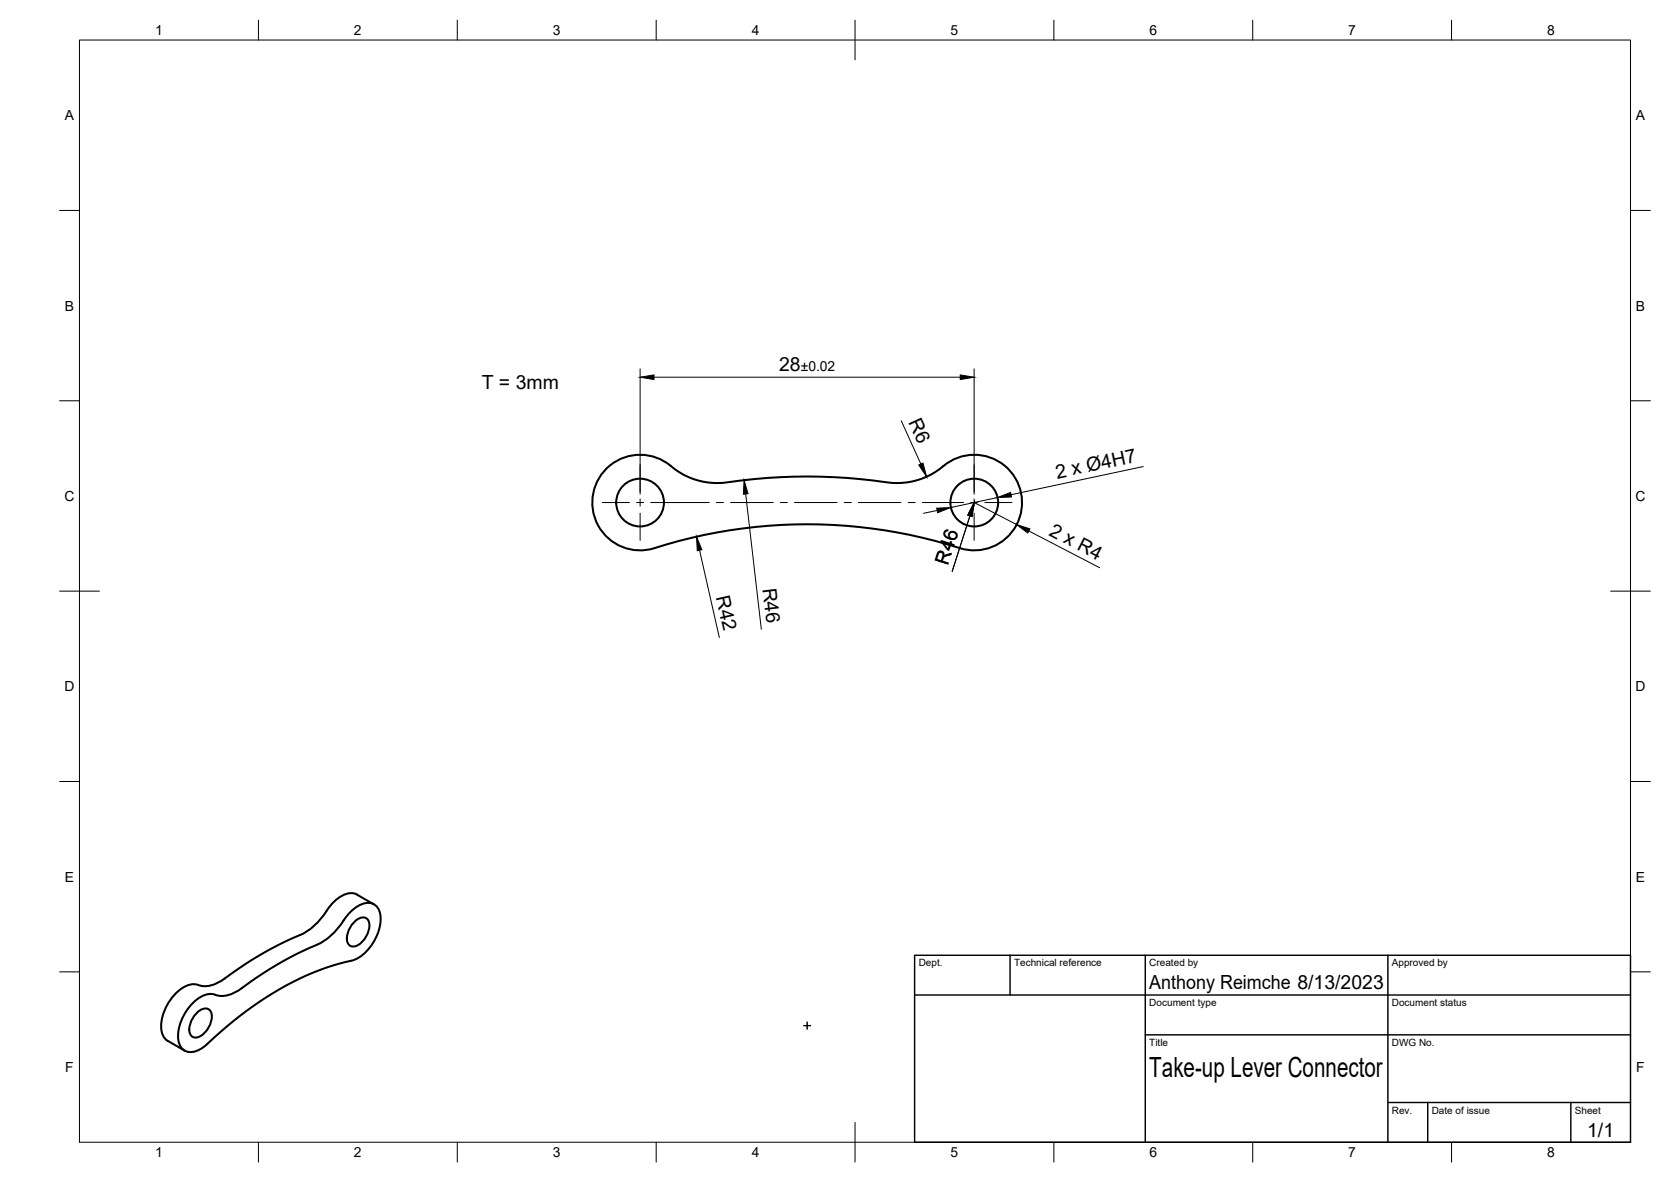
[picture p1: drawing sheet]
<svg xmlns="http://www.w3.org/2000/svg" width="420mm" height="297mm" viewBox="0 0 420 297" stroke-linecap="round" stroke-linejoin="round" font-family="sans-serif">
<!-- layer: Visible -->
<g fill="none" stroke="#000" stroke-width=".51">
<path d="M237.2 117.1a17.9 17.9 0 0 1-14.2 4.1 139.8 139.8 0 0 0-41.3 .2 18.6 18.6 0 0 1-14.1-5.1 12 12 0 0 0-18.6 8.3 12 12 0 0 0 15.6 13.1 126.6 126.6 0 0 1 78 .4 12 12 0 0 0 14-14.8 12 12 0 0 0-19.4-6.2M79.7 237.4a85.6 85.6 0 0 0-18.9 10.9M79.7 237.4a16.7 16.7 0 0 0 7.3-7 7.4 7.4 0 0 1 6-3.5 3.7 3.7 0 0 1 2.7 4.5 12.2 12.2 0 0 1-6.6 9.8 74.1 74.1 0 0 0-32.1 16.8l-4.9 4.3M88.9 231.8a2.55 2.55 0 0 1 3.4-.9 3.7 3.7 0 0 1-.2 4.5l-.5 .6a3.5 3.5 0 0 1-3.3 1.8 2.55 2.55 0 0 1-.9-3.4l.6-1.4zM89.8 224.8l4.2 2.5M89.8 224.8a4.4 4.4 0 0 0-4.6 .8 17.7 17.7 0 0 0-4.2 4.9 14.9 14.9 0 0 1-7.3 5.2 90.7 90.7 0 0 0-17.2 10.2M49.3 254.7a2.55 2.55 0 0 1 3.3-.9 3.7 3.7 0 0 1-.2 4.4l-.4 .7a3.5 3.5 0 0 1-3.3 1.8 2.55 2.55 0 0 1-.9-3.4l.6-1.4zM56.5 245.9a7.2 7.2 0 0 1-7.4 1.4 7.9 7.9 0 0 0-6.4 4.2 10.2 10.2 0 0 0-1.9 8.3l.8 1.3 .6 .5 4.2 2.4M60.8 248.3a7.1 7.1 0 0 1-7.4 1.5 7.2 7.2 0 0 0-5.9 3.4 10.5 10.5 0 0 0-2.4 9.2 3.1 3.1 0 0 0 4.5 1.7l1.7-1 .9-.8"/>
<circle cx="160.9" cy="126.3" r="6"/>
<circle cx="245" cy="126.3" r="6"/>
</g>
<!-- layer: BORDER -->
<g fill="none" stroke="#000" stroke-width=".25">
<path d="M20 10.1h390v276.9h-390zM65 5.1v5M115 5.1v5M165 5.1v5M215 5.1v10M265 5.1v5M315 5.1v5M365 5.1v5M15 52.9h5M410 52.9h5M15 100.7h5M410 100.7h5"/>
<path d="M15 148.6h10M405 148.6h10M15 196.4h5M410 196.4h5M15 244.2h5M410 244.2h5M65 287v5M115 287v5M165 287v5M215 282.1v9.9M265 287v5M315 287v5"/>
<path d="M365 287v5"/>
</g>
<!-- layer: TITLEBLOCK -->
<path d="M230 240.1h180v46.9h-180zM230 250h180M254 240.1v9.9M288 240.1v46.9M349 240.1v46.9M288 260.1h122M349 277.1h61M359 277.1v9.9M395 277.1v9.9" fill="none" stroke="#000" stroke-width=".36"/>
<!-- layer: Smart Centers -->
<g fill="none" stroke="#000" stroke-width=".25">
<path d="M161 116.8v6.8M244.9 116.8v6.8M151.4 126.3h6.9M160.1 126.3h1.7M161 125.4v1.8M161 129v6.8M163.6 126.3h14.7M180.1 126.3h1.8M183.7 126.3h10.7M196.2 126.3h1.8M199.8 126.3h10.7M212.3 126.3h1.8"/>
<path d="M215.8 126.3h10.7M228.3 126.3h1.8M231.9 126.3h10.4M244.1 126.3h1.7M244.9 125.4v1.8M244.9 129v6.8M247.6 126.3h6.8M202.1 257.8h1.7M202.9 256.8v1.8"/>
</g>
<!-- layer: FD_Dimensions -->
<path d="M161 92.7v31.5M164.4 94.8h77M244.9 92.7v31.5M226.6 105.7l4.9 10.9M287.5 117.2l-33.3 7.1M175.9 138.3l5 21.9M187.5 124.1l3.9 34M235.6 128.3l-3.4 .7M243.9 129.6l-4.5 14M244.9 126.3l10.7 5.5M250.8 125l-11.7 2.5M258.7 133.4l17.8 9.3" fill="none" stroke="#000" stroke-width=".25"/>
<path d="M161 94.8l3.4-.6v1.2zM241.4 94.2l3.5 .6-3.5 .6zM231 116.8l1.1-.4 .9 3.4zM175.1 134.9l1.4 3.2-1.2 .3zM187.1 120.7l1 3.4-1.2 .1zM235.5 127.7l3.6-.2-3.3 1.3zM244.9 126.3l-.5 3.5-1.1-.4zM250.8 125l3.3-1.3 .3 1.2zM255.6 131.8l3.4 1.1-.6 1z" fill="#000" stroke="#000" stroke-width=".25"/>
<text font-size="7" x="289" y="270.6">Take-up Lever Connector</text>
<g font-size="4.9">
<text x="195.9" y="93.3">28</text>
<text x="121.1" y="97.7">T = 3mm</text>
<text x="228.4" y="106.1" transform="rotate(66 228.4 106.1)">R6</text>
<text x="265.8" y="120.3" transform="rotate(-12 265.8 120.3)">2 x Ø4H7</text>
<text x="263.6" y="134.4" transform="rotate(27 263.6 134.4)">2 x R4</text>
<text x="238.3" y="142.2" transform="rotate(-72 238.3 142.2)">R46</text>
<text x="191.7" y="147.9" transform="rotate(83 191.7 147.9)">R46</text>
<text x="180" y="150" transform="rotate(77 180 150)">R42</text>
<text x="289" y="248.5">Anthony Reimche 8/13/2023</text>
<text x="399.1" y="285.7">1/1</text>
</g>
<g font-size="3.5">
<text x="39" y="8.8">1</text>
<text x="89" y="8.8">2</text>
<text x="139" y="8.8">3</text>
<text x="189" y="8.8">4</text>
<text x="239" y="8.8">5</text>
<text x="289" y="8.8">6</text>
<text x="339" y="8.8">7</text>
<text x="389" y="8.8">8</text>
<text x="16.3" y="30.2">A</text>
<text x="411.3" y="30.2">A</text>
<text x="16.3" y="78">B</text>
<text x="411.3" y="78">B</text>
<text x="201.3" y="93.3">±0.02</text>
<text x="16.2" y="125.9">C</text>
<text x="411.2" y="125.9">C</text>
<text x="16.2" y="173.7">D</text>
<text x="411.2" y="173.7">D</text>
<text x="16.3" y="221.6">E</text>
<text x="411.3" y="221.6">E</text>
<text x="16.4" y="269.4">F</text>
<text x="411.4" y="269.4">F</text>
<text x="39" y="290.8">1</text>
<text x="89" y="290.8">2</text>
<text x="139" y="290.8">3</text>
<text x="189" y="290.8">4</text>
<text x="239" y="290.8">5</text>
<text x="289" y="290.8">6</text>
<text x="339" y="290.8">7</text>
<text x="389" y="290.8">8</text>
</g>
<g font-size="2.5">
<text x="231" y="242.9">Dept.</text>
<text x="255" y="242.9">Technical reference</text>
<text x="289" y="242.9">Created by</text>
<text x="350" y="242.9">Approved by</text>
<text x="289" y="252.8">Document type</text>
<text x="350" y="252.8">Document status</text>
<text x="289" y="262.9">Title</text>
<text x="350" y="262.9">DWG No.</text>
<text x="350" y="279.9">Rev.</text>
<text x="360" y="279.9">Date of issue</text>
<text x="396" y="279.9">Sheet</text>
</g>
</svg>
